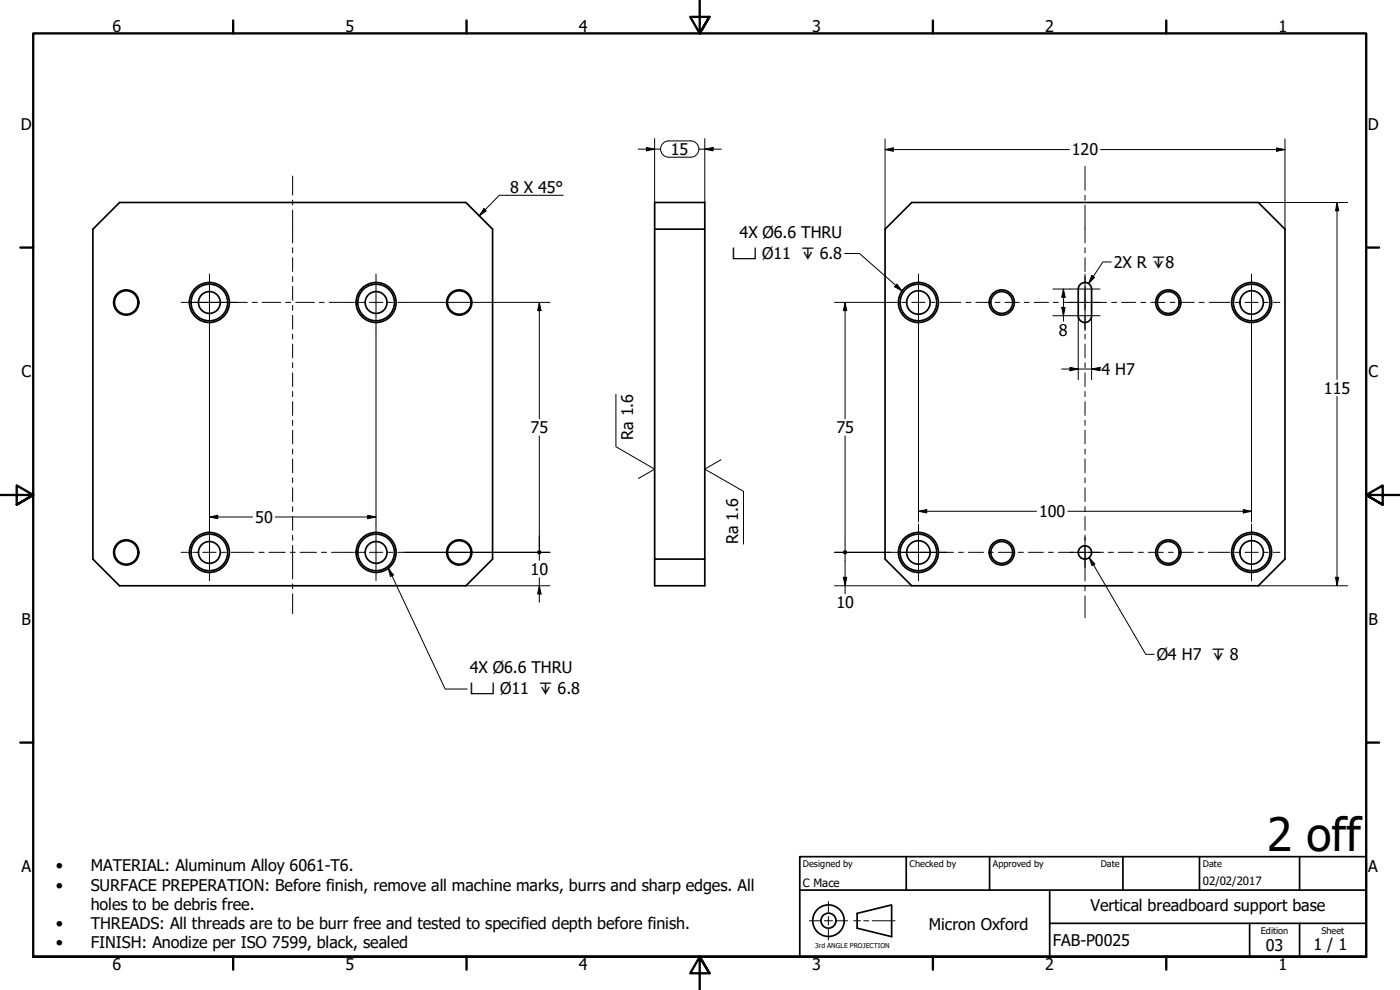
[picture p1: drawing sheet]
<svg xmlns="http://www.w3.org/2000/svg" width="420mm" height="297mm" viewBox="0 0 420 297" stroke-linecap="round" stroke-linejoin="round" font-family="sans-serif">
<!-- layer: Visible (ISO) -->
<g fill="none" stroke="#000" stroke-width=".51">
<path d="M35.9 60.8h103.9l8 8v99l-8 8h-103.9l-8-8v-99zM196.5 68.8h15v99h-15zM196.5 68.8v-8h15v8M273.6 60.8h104l8 8v99l-8 8h-104l-8-8v-99zM324.2 85.3a2 2 0 0 1 2.1-.4 2 2 0 0 1 1.3 1.8v8.1a2 2 0 0 1-2 2 2 2 0 0 1-2-2v-8zM196.5 167.8v8h15v-8"/>
<circle cx="37.9" cy="90.8" r="3.8"/>
<circle cx="37.9" cy="90.8" r="3.5"/>
<circle cx="62.8" cy="90.8" r="3.3"/>
<circle cx="62.8" cy="90.8" r="5.5"/>
<circle cx="62.8" cy="90.8" r="6"/>
<circle cx="112.9" cy="90.8" r="3.3"/>
<circle cx="112.9" cy="90.8" r="5.5"/>
<circle cx="112.9" cy="90.8" r="6"/>
<circle cx="137.8" cy="90.8" r="3.8"/>
<circle cx="137.8" cy="90.8" r="3.5"/>
<circle cx="275.6" cy="90.8" r="3.5"/>
<circle cx="275.6" cy="90.8" r="5.5"/>
<circle cx="275.6" cy="90.8" r="6"/>
<circle cx="300.6" cy="90.8" r="3.8"/>
<circle cx="300.6" cy="90.8" r="3.3"/>
<circle cx="350.6" cy="90.8" r="3.8"/>
<circle cx="350.6" cy="90.8" r="3.3"/>
<circle cx="375.6" cy="90.8" r="3.5"/>
<circle cx="375.6" cy="90.8" r="5.5"/>
<circle cx="375.6" cy="90.8" r="6"/>
<circle cx="37.9" cy="165.8" r="3.8"/>
<circle cx="37.9" cy="165.8" r="3.5"/>
<circle cx="62.8" cy="165.8" r="3.3"/>
<circle cx="62.8" cy="165.8" r="5.5"/>
<circle cx="62.8" cy="165.8" r="6"/>
<circle cx="112.9" cy="165.8" r="3.3"/>
<circle cx="112.9" cy="165.8" r="5.5"/>
<circle cx="112.9" cy="165.8" r="6"/>
<circle cx="137.8" cy="165.8" r="3.8"/>
<circle cx="137.8" cy="165.8" r="3.5"/>
<circle cx="275.6" cy="165.8" r="3.5"/>
<circle cx="275.6" cy="165.8" r="5.5"/>
<circle cx="275.6" cy="165.8" r="6"/>
<circle cx="300.6" cy="165.8" r="3.8"/>
<circle cx="300.6" cy="165.8" r="3.3"/>
<circle cx="325.6" cy="165.8" r="2"/>
<circle cx="350.6" cy="165.8" r="3.8"/>
<circle cx="350.6" cy="165.8" r="3.3"/>
<circle cx="375.6" cy="165.8" r="3.5"/>
<circle cx="375.6" cy="165.8" r="5.5"/>
<circle cx="375.6" cy="165.8" r="6"/>
</g>
<!-- layer: Border (ISO) -->
<g fill="none" stroke="#000" stroke-width=".7">
<path d="M70 6.1v3.9M140 6.1v3.9M210 0v10l-2.9-4.9h5.8l-2.9 4.9 2.9-4.9M280 6.1v3.9M350 6.1v3.9M6.1 74.3h3.9M410 74.3h3.9M0 148.5h10l-5-2.8v5.7l5-2.9-5 2.9M420 148.5h-10l5-2.8v5.7l-5-2.9 5 2.9M6.1 222.8h3.9M410 222.8h3.9M10 287.1v-277.1h400v277.1h-400h400"/>
<path d="M70 287.1v3.8M140 287.1v3.8M212.9 292l-2.9-4.9 2.9 4.9h-5.8l2.9-4.9v9.9M280 287.1v3.8M350 287.1v3.8"/>
</g>
<!-- layer: Sketch Geometry (ANSI) -->
<path d="M242.9 276.3h3.2M247.4 276.3h2.5M248.6 270.5v3.3M248.6 275v2.5M248.6 278.8v3.3M251.1 276.3h3.3M256.2 276.3h2.1M259.2 276.3h1.5M261.7 276.3h6.9" fill="none" stroke="#000" stroke-width=".3"/>
<g fill="none" stroke="#000" stroke-width=".51">
<path d="M257.2 274.1l10.4-2.6v9.5l-10.4-2.5z"/>
<circle cx="248.6" cy="276.2" r="4.7"/>
<circle cx="248.6" cy="276.2" r="2.25"/>
</g>
<!-- layer: Title (ISO) -->
<path d="M240 257h170v30.1h-170zM272 257v10.1M297 257v10.1M337 257v10.1M360 257v10.1M390 257v10.1M240 267.1h170M315 277h95M315 267.1v20M375 277v10.1M390 277v10.1" fill="none" stroke="#000" stroke-width=".51"/>
<!-- layer: Dimension (ISO) -->
<g fill="none" stroke="#000" stroke-width=".3">
<path d="M191.5 44.8h6.7M194 44.2l2.5 .6-2.5 .5zM196.5 41.6v19.2M207.3 42.3h-6.6a2.44 2.44 0 0 0-2.5 2.4 2.44 2.44 0 0 0 2.5 2.5h6.6M207.3 42.3a2.44 2.44 0 0 1 2.4 2.4 2.44 2.44 0 0 1-2.4 2.5M209.7 44.8h6.8M211.5 44.8l2.5-.6v1.1zM211.5 41.6v19.2M265.6 44.9l2.5-.5v1zM265.6 44.9h55.3M265.6 41.7v27.1M330.3 44.9h55.3"/>
<path d="M383.1 44.4l2.5 .5-2.5 .5zM385.6 41.7v27.1M377.6 60.8h26.8M401.3 60.8l.5 2.4h-1zM401.3 60.8v53M62.9 99.2v58M112.8 99.2v58M121.3 90.7h43.7M161.9 90.7l.5 2.5h-1zM161.9 90.7v35M250.4 90.7h16.7M253.6 90.7l.5 2.5h-1z"/>
<path d="M253.6 90.7v35M275.7 99.2v57.4M316 86.7h5.1M316 94.7h5.1M318.6 92.3h1.1l-.5 2.4zM319.2 86.7l.5 2.5h-1.1zM319.2 86.7v9.7M323.6 94.9v19M327.6 94.9v19M375.6 99.2v57.4M318.6 110.7h11.5M321.1 110.2l2.5 .5-2.5 .5z"/>
<path d="M327.6 110.7l2.5-.5v1zM401.3 118.9v56.9M161.9 130.8v34.3M253.6 130.8v34.3M62.9 155.1l2.4-.5v1zM62.9 155.1h12.9M82.6 155.1h30.2M110.4 154.6l2.4 .5-2.4 .5zM275.7 153.4l2.4-.5v1zM275.7 153.4h35.4M320.5 153.4h55.1M373.1 152.9l2.5 .5-2.5 .5z"/>
<path d="M121.3 165.7h43.7M139.8 175.8h25.2M161.9 175.8l.5 2.4h-1zM161.9 165.7v2.4M161.9 173.3v7.4M250.4 175.8h23.2M250.4 165.7h16.7M253.1 173.2h1l-.5 2.6zM253.6 166.4v11.8M377.6 175.8h26.8M400.8 173.2h1l-.5 2.6z"/>
</g>
<g fill="#000">
<path d="M194 44.2l2.5 .6-2.5 .5z" fill-rule="evenodd"/>
<path d="M211.5 44.8l2.5-.6v1.1z" fill-rule="evenodd"/>
<path d="M265.6 44.9l2.5-.5v1z" fill-rule="evenodd"/>
<path d="M383.1 44.4l2.5 .5-2.5 .5z" fill-rule="evenodd"/>
<path d="M401.3 60.8l.5 2.4h-1z" fill-rule="evenodd"/>
<path d="M161.9 90.7l.5 2.5h-1z" fill-rule="evenodd"/>
<path d="M253.6 90.7l.5 2.5h-1z" fill-rule="evenodd"/>
<path d="M318.6 92.3h1.1l-.5 2.4z" fill-rule="evenodd"/>
<path d="M319.2 86.7l.5 2.5h-1.1z" fill-rule="evenodd"/>
<path d="M321.1 110.2l2.5 .5-2.5 .5z" fill-rule="evenodd"/>
<path d="M327.6 110.7l2.5-.5v1z" fill-rule="evenodd"/>
<path d="M62.9 155.1l2.4-.5v1z" fill-rule="evenodd"/>
<path d="M110.4 154.6l2.4 .5-2.4 .5z" fill-rule="evenodd"/>
<path d="M275.7 153.4l2.4-.5v1z" fill-rule="evenodd"/>
<path d="M373.1 152.9l2.5 .5-2.5 .5z" fill-rule="evenodd"/>
<path d="M161.9 175.8l.5 2.4h-1z" fill-rule="evenodd"/>
<path d="M253.1 173.2h1l-.5 2.6z" fill-rule="evenodd"/>
<path d="M400.8 173.2h1l-.5 2.6z" fill-rule="evenodd"/>
<circle cx="161.9" cy="165.7" r=".63"/>
<circle cx="253.6" cy="165.7" r=".63"/>
</g>
<!-- layer: Centerline (ISO) -->
<g fill="none" stroke="#000" stroke-width=".3">
<path d="M87.8 52.8v5.7M325.6 49.9v7.2M325.6 58.6v1.5M87.8 60.1v1.4M87.8 63v9.9M87.8 74.3v1.6M87.8 77.3v4.2M325.6 61.6v11.3M325.6 74.3v1.6M325.6 77.3v4.2M57 90.7h17.2M75.7 90.7h1.5"/>
<path d="M78.7 90.7h5.6M85.7 90.7h1.5M87.8 83v1.5M87.8 86v4.1M87.8 91.6v1.5M87.8 94.6v4.1M88.8 90.7h5.5M95.8 90.7h1.5M98.8 90.7h7.6M107.8 90.7h1.5M110.9 90.7h4M116.3 90.7h1.6"/>
<path d="M119.4 90.7h1.9M267.1 90.7h2M270.6 90.7h1.5M273.6 90.7h4M279.1 90.7h1.5M282.1 90.7h6.3M289.9 90.7h1.5M292.9 90.7h4.2M298.6 90.7h1.5M301.6 90.7h4.3M307.4 90.7h1.5M310.4 90.7h4.2"/>
<path d="M316.1 90.7h1.5M319.2 90.7h10.9M324.9 90.7h1.5M325.6 83v1.5M325.6 86v4.1M325.6 91.6v1.5M325.6 94.6v4.1M327.9 90.7h4.2M333.6 90.7h1.6M336.6 90.7h4.3M342.4 90.7h1.5M345.4 90.7h4.2"/>
<path d="M351.2 90.7h1.4M354.1 90.7h4.3M359.9 90.7h1.5M362.9 90.7h6.2M370.6 90.7h1.5M373.6 90.7h4M379.1 90.7h1.5M382.1 90.7h2M87.8 100.3v1.4M87.8 103.2v4.2M87.8 108.8v1.5M87.8 111.9v4.1"/>
<path d="M87.8 117.5v1.5M325.6 100.3v1.4M325.6 103.2v4.2M325.6 108.8v1.5M325.6 111.9v4.1M325.6 117.5v1.5M87.8 120.5v4.1M87.8 126.1v1.5M87.8 129.1v4.1M87.8 134.7v1.6M87.8 137.7v4.1M325.6 120.5v4.1"/>
<path d="M325.6 126.1v1.5M325.6 129.1v4.1M325.6 134.7v1.6M325.6 137.7v4.1M87.8 143.4v1.4M87.8 146.4v4.1M87.8 152v1.5M87.8 155v4.1M325.6 143.4v1.4M325.6 146.4v4.1M325.6 152v1.5M325.6 155v4.1"/>
<path d="M54.4 165.7h1.9M57.8 165.7h1.6M60.8 165.7h4M66.4 165.7h1.5M69.3 165.7h6.9M77.7 165.7h1.5M80.7 165.7h4.9M87.1 165.7h1.5M87.8 160.6v1.5M87.8 163.6v10.1M87.8 175.2v1.5M87.8 178.2v5.9"/>
<path d="M90.1 165.7h4.9M96.5 165.7h1.5M99.5 165.7h6.9M107.8 165.7h1.5M110.9 165.7h4M116.3 165.7h1.6M119.4 165.7h1.9M269.6 165.7h16.5M287.7 165.7h1.4M290.6 165.7h4.5M296.6 165.7h1.5M299.6 165.7h4.5"/>
<path d="M305.6 165.7h1.5M308.6 165.7h4.5M314.6 165.7h1.5M317.6 165.7h4.5M323.6 165.7h1.5M325.6 160.6v1.5M325.6 163.6v10.7M325.6 175.8v1.5M325.6 178.8v6.5M326.6 165.7h4.6M332.6 165.7h1.5M335.6 165.7h4.5"/>
<path d="M341.6 165.7h1.6M344.6 165.7h4.5M350.6 165.7h1.5M353.6 165.7h4.5M359.6 165.7h1.5M362.6 165.7h6.5M370.6 165.7h1.5M373.6 165.7h4M379.1 165.7h1.5M382.1 165.7h2"/>
</g>
<!-- layer: Center Mark (ISO) -->
<g fill="none" stroke="#000" stroke-width=".3">
<path d="M54.4 90.7h17M62.9 82.2v17M62.9 84.9v11.6M112.8 82.2v17M275.7 82.2v17M321.1 86.7h9M321.1 94.7h9M325.6 82.2v9.5M325.6 89.7v9.5M375.6 82.2v17M62.9 157.2v17M112.8 157.2v17"/>
<path d="M275.7 157.2v17M275.7 159.8v12M375.6 157.2v17M267.1 165.7h17M321.1 165.7h9M325.6 161.2v9"/>
</g>
<!-- layer: Symbol (ISO) -->
<path d="M169 58.6h-19.1l-6.1 6.2M145.2 62.6l.7 .7-2.1 1.5zM253.5 76.1h4.4l12.8 11.2M333.5 78.6h-2.5l-4.3 6.5M269.2 85.3l1.5 2-2.2-1.3zM327.7 82.7l.8 .5-1.8 1.9zM184.8 118.3v15.7l11.7 6.8-4.9 2.8M216.4 137.9l-4.9 2.9 11.6 6.6v15.8M116.5 170.5l1.5 2-.8 .5zM116.5 170.5l17.1 36.2h6.6M326.9 167.3l1.6 1.9-.8 .5zM326.9 167.3l17 29h2.5" fill="none" stroke="#000" stroke-width=".3"/>
<g fill="#000">
<path d="M145.2 62.6l.7 .7-2.1 1.5z" fill-rule="evenodd"/>
<path d="M269.2 85.3l1.5 2-2.2-1.3z" fill-rule="evenodd"/>
<path d="M327.7 82.7l.8 .5-1.8 1.9z" fill-rule="evenodd"/>
<path d="M116.5 170.5l1.5 2-.8 .5z" fill-rule="evenodd"/>
<path d="M326.9 167.3l1.6 1.9-.8 .5z" fill-rule="evenodd"/>
</g>
<text font-size="13.8" x="380.3" y="255.4">2 off</text>
<g font-size="4.8">
<text x="33.7" y="9.6">6</text>
<text x="103.7" y="9.6">5</text>
<text x="173.7" y="9.6">4</text>
<text x="243.7" y="9.6">3</text>
<text x="313.7" y="9.6">2</text>
<text x="383.7" y="9.6">1</text>
<text x="6.2" y="38.9">D</text>
<text x="410.5" y="38.9">D</text>
<text x="201.4" y="46.5">15</text>
<text x="321.7" y="46.6">120</text>
<text x="153.1" y="57.8">8 X 45°</text>
<text x="221.9" y="71.3">4X Ø6.6 THRU</text>
<text x="334.3" y="80.4">2X R ↧8</text>
<text x="317.8" y="100.7">8</text>
<text x="6.4" y="113.1">C</text>
<text x="330.6" y="112.5">4 H7</text>
<text x="410.7" y="113.1">C</text>
<text x="397.3" y="118.1">115</text>
<text x="159.2" y="129.9">75</text>
<text x="251" y="130">75</text>
<text x="190" y="132" transform="rotate(-90 190 132)">Ra 1.6</text>
<text x="311.8" y="155.2">100</text>
<text x="76.6" y="156.9">50</text>
<text x="221.5" y="163.2" transform="rotate(-90 221.5 163.2)">Ra 1.6</text>
<text x="159.2" y="172.5">10</text>
<text x="251" y="182.5">10</text>
<text x="6.4" y="187.4">B</text>
<text x="410.7" y="187.4">B</text>
<text x="347.2" y="197.9">Ø4 H7 ↧ 8</text>
<text x="141" y="202">4X Ø6.6 THRU</text>
<text x="6.4" y="261.7">A</text>
<text x="16.8" y="261.5">•</text>
<text x="27.2" y="261.5">MATERIAL: Aluminum Alloy 6061-T6.</text>
<text x="410.7" y="261.7">A</text>
<text x="16.8" y="267.3">•</text>
<text x="27.2" y="267.3">SURFACE PREPERATION: Before finish, remove all machine marks, burrs and sharp edges. All</text>
<text x="27.2" y="273">holes to be debris free.</text>
<text x="327.3" y="273.4">Vertical breadboard support base</text>
<text x="16.8" y="278.8">•</text>
<text x="27.2" y="278.8">THREADS: All threads are to be burr free and tested to specified depth before finish.</text>
<text x="278.8" y="279">Micron Oxford</text>
<text x="16.8" y="284.5">•</text>
<text x="27.2" y="284.5">FINISH: Anodize per ISO 7599, black, sealed</text>
<text x="316" y="283.8">FAB-P0025</text>
<text x="379.9" y="285.3">03</text>
<text x="394.2" y="285">1 / 1</text>
<text x="33.7" y="290.9">6</text>
<text x="103.7" y="290.9">5</text>
<text x="173.7" y="290.9">4</text>
<text x="243.7" y="290.9">3</text>
<text x="313.7" y="290.9">2</text>
<text x="383.7" y="290.9">1</text>
</g>
<g font-size="4.6">
<text x="219.6" y="77.6">⌴ Ø11 ↧ 6.8</text>
<text x="141" y="208.3">⌴ Ø11 ↧ 6.8</text>
</g>
<g font-size="3.4">
<text x="241" y="266">C Mace</text>
<text x="361" y="265.5">02/02/2017</text>
</g>
<g font-size="2.7">
<text x="241" y="260.1">Designed by</text>
<text x="273" y="260.1">Checked by</text>
<text x="298" y="260.1">Approved by</text>
<text x="330.3" y="260">Date</text>
<text x="361" y="260">Date</text>
<text x="378.4" y="280.1">Edition</text>
<text x="396.6" y="280.1">Sheet</text>
</g>
<text font-size="2" x="244.6" y="284.5">3rd ANGLE PROJECTION</text>
</svg>
